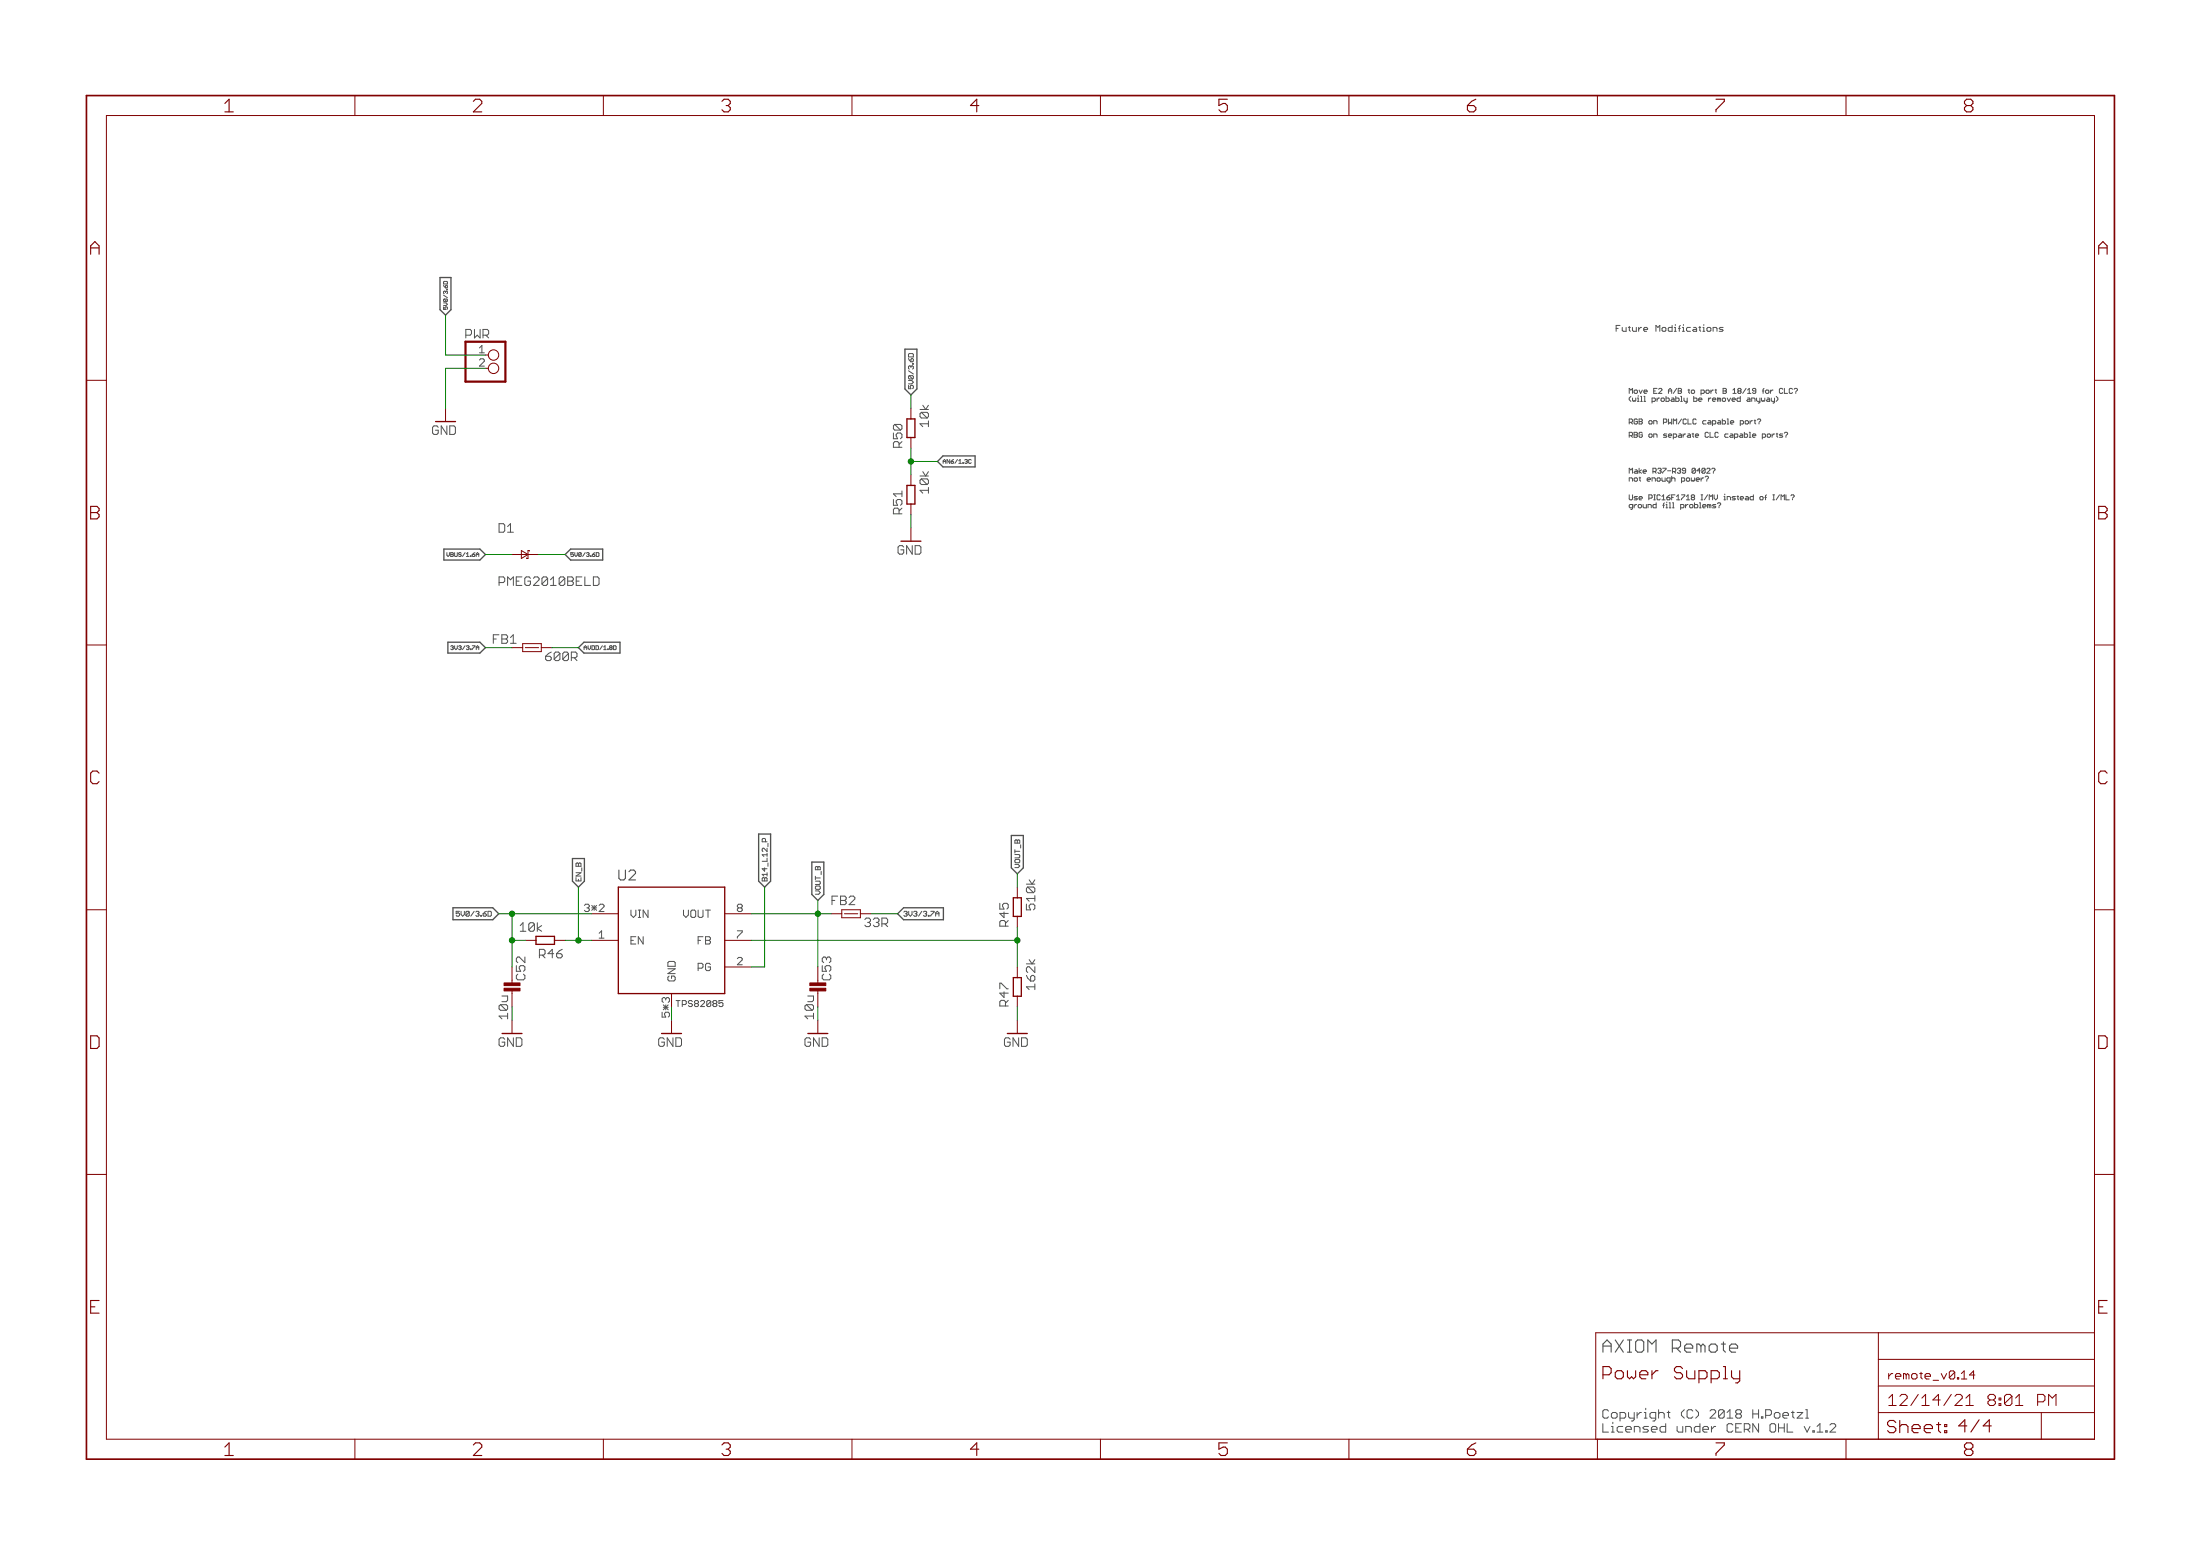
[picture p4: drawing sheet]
<svg xmlns="http://www.w3.org/2000/svg" width="420mm" height="297mm" viewBox="0 0 420 297" stroke-linecap="round" stroke-linejoin="round" font-family="sans-serif">
<g fill="none" stroke="#505050" stroke-width=".19">
<path d="M339.2 75.7l.3 .3v.3l-.3 .3M341.9 74.1h.3l.1 .2M342.3 74.9l-.1 .2h-.3M342.6 74.3l.2-.2h.3l.2 .2-.3 .5M343 74.9v.2M95.3 100h.8l.3 .2v1.1l-.3 .3h-.8zM321.4 89.4h.4M321.4 89.9h.5M325.8 90.9h.3l.2 .2-.3 .4M326 91.7v.2M326.9 89.6l.1-.2h.4l.1 .2-.3 .4M327.2 90.2v.1"/>
<path d="M335 80.3h.3M335.2 80.8l.1 .1M335.6 80.2l.2-.2h.3l.2 .2-.4 .4M335.9 80.8v.1M340 83.2h.3l.2 .1-.2 .2h-.5M340 82.8h.5M340.8 82.7l.1-.2h.3l.2 .2-.3 .5M341.1 83.3v.2M342 94.6l.2-.1h.3l.1 .1-.3 .5M342.3 95.2v.2M95.3 111.2h.8l.3-.3v-.5l-.3-.3h-.8v1.7M96.9 111.8v-1.7l.6 .6 .5-.6v1.7"/>
<path d="M96.9 101.6h1.1M96.9 100.5l.6-.5v1.6M98.6 110.9h.5M99.7 110.1h-1.1v1.7h1.1M101.3 110.4l-.3-.3h-.5l-.3 .3v1.1l.3 .3h.5l.3-.3v-.6h-.5M101.9 110.4l.2-.3h.6l.3 .3v.3l-1.1 1.1h1.1M104.6 110.4l-.3-.3h-.5l-.3 .3v1.1M104.6 110.4v1.1l-.3 .3h-.5l-.3-.3M104.6 110.4l-1.1 1.1M105.1 111.8h1.1M105.1 110.7l.6-.6v1.7M107.9 110.4l-.3-.3h-.6l-.2 .3v1.1"/>
<path d="M107.9 110.4v1.1l-.3 .3h-.6l-.2-.3M107.9 110.4l-1.1 1.1M108.4 110.1h.8l.3 .3v.3l-.3 .2 .3 .3v.3l-.3 .3h-.8zM108.4 110.9h.8M110 110.9h.6M111.1 110.1h-1.1v1.7h1.1M111.7 110.1v1.7h1.1M113.3 110.1h.8l.3 .3v1.1l-.3 .3h-.8zM145.6 160.2l.1-.1 .5 .1M129.1 191h.8M349.8 271.8h.5l.3 .2v.3l-1.1 1.1h1.1"/>
</g>
<g fill="none" stroke="#505050" stroke-width=".25">
<path d="M84 53h2.1v6.1l-1 1.1-1.1-1.1zM172.8 66.7h2.3v7.6l-1.1 1.1-1.2-1.1zM180.1 87h6.1v2.1h-6.1l-1.1-1zM84.8 104.8h6.9l1 1.1-1 1h-6.9zM107.9 105.9l1.1-1.1h6.1v2.1h-6.1zM85.5 122.6h6.2l1 1-1 1.1h-6.2zM110.5 123.6l1-1h6.9v2.1h-6.9zM144.9 159.2h2.3v9l-1.2 1.2-1.1-1.2zM193.1 159.5h2.3v6.2l-1.1 1.1-1.2-1.1zM86.5 173.3h7.6l1.1 1.1-1.1 1.2h-7.6zM109.3 163.9h2.3v4.3l-1.1 1.2-1.2-1.2zM155 164.6h2.3v6.2l-1.1 1.1-1.2-1.1z"/>
<path d="M172.6 173.3h7.6v2.3h-7.6l-1.2-1.2z"/>
</g>
<g fill="none" stroke="#800000" stroke-width=".19">
<path d="M67.8 18.2v3.9M115.2 18.2v3.9M162.7 18.2v3.9M210.2 18.2v3.9M257.6 18.2v3.9M305.1 18.2v3.9M352.6 18.2v3.9M20.3 22.1h379.7v252.6h-379.7zM16.5 72.6h3.8M85.1 77.9v2.6M174 77.9v2.1M400 72.6h3.8"/>
<path d="M174 83.5v2.1M174 90.6v2.1M174 96.2v2.1M97.8 105.9h5.1M99.6 105.1l1.2 .8-1.2 .7zM101.1 105.2v-.1h-.3v1.5h-.2v-.1M174 100.8v2.5M16.5 123.1h3.8M97.8 123.6h2M99.8 122.9h3.6v1.5h-3.6zM100.3 123.6h2.6M103.4 123.6h2"/>
<path d="M400 123.1h3.8M16.5 173.7h3.8M100.3 179.5h2.1M105.9 179.5h2M113 174.4h5.1M113 179.5h5.1M138.4 174.4h5.1M138.4 179.5h5.1M158.7 174.4h2.1M160.8 173.7h3.5v1.5h-3.5zM161.3 174.4h2.5M164.3 174.4h2"/>
<path d="M194.3 169.4v2M194.3 174.9v2.1M400 173.7h3.8M97.8 194.8v2.5M128.2 194.8v2.5M138.4 184.6h5.1M156.2 194.8v2.5M194.3 184.6v2M194.3 190.2v2M194.3 194.8v2.5M16.5 224.2h3.8M400 224.2h3.8"/>
<path d="M358.7 254.4v20.3M358.7 259.5h41.3M400 254.4h-95.2v20.3M67.8 274.7v3.9M115.2 274.7v3.9M162.7 274.7v3.9M210.2 274.7v3.9M257.6 274.7v3.9M305.1 274.7v3.9M352.6 274.7v3.9M358.7 269.7h41.3M358.7 264.6h41.3"/>
<path d="M389.8 269.7v5"/>
<circle cx="94.3" cy="67.8" r=".99"/>
<circle cx="94.3" cy="70.3" r=".99"/>
</g>
<path d="M173.2 80h1.5v3.5h-1.5zM173.2 92.7h1.5v3.5h-1.5zM102.4 178.8h3.5v1.5h-3.5zM118.1 169.4h20.3v20.3h-20.3zM193.5 171.4h1.6v3.5h-1.6zM193.5 186.6h1.6v3.6h-1.6z" fill="none" stroke="#800000" stroke-width=".25"/>
<g fill="#800000" stroke="#800000" stroke-width=".19">
<path d="M154.7 188.7h3v.5h-3z"/>
<path d="M154.7 187.6h3v.6h-3z"/>
<path d="M96.3 188.7h3v.5h-3z"/>
<path d="M96.3 187.6h3v.6h-3z"/>
</g>
<path d="M16.5 18.2h387.3v260.4h-387.3z" fill="none" stroke="#800000" stroke-width=".32"/>
<path d="M88.9 65.2h7.6v7.7h-7.6z" fill="none" stroke="#800000" stroke-width=".42"/>
<g fill="none" stroke="#008000" stroke-width=".19">
<path d="M85.1 60.2v7.6h7.6M92.7 70.3h-7.6v7.6M174 75.4v2.5M174 85.6v5M174 98.3v2.5M174 88.1h5M92.7 105.9h5.1M102.9 105.9h5M92.7 123.6h5.1M105.4 123.6h5.1M95.2 174.4h17.8M97.8 179.5h2.5"/>
<path d="M97.8 174.4v10.2M107.9 179.5h5.1M110.5 169.4v10.1M143.5 174.4h15.2M143.5 179.5h50.8M146 169.4v15.2h-2.5M156.2 171.9v12.7M166.3 174.4h5.1M194.3 166.8v2.6M194.3 177v7.6M128.2 192.2v2.6M194.3 192.2v2.6"/>
</g>
<g fill="#008000" stroke="#008000" stroke-width=".19">
<circle cx="156.2" cy="174.4" r=".51"/>
<circle cx="110.5" cy="179.5" r=".51"/>
<circle cx="194.3" cy="179.5" r=".51"/>
<circle cx="97.8" cy="174.4" r=".51"/>
<circle cx="97.8" cy="179.5" r=".51"/>
<circle cx="174" cy="88.1" r=".51"/>
</g>
<g font-size="3.7" fill="#800000">
<text x="42.9" y="21.4">1</text>
<text x="90.4" y="21.4">2</text>
<text x="137.9" y="21.4">3</text>
<text x="185.3" y="21.4">4</text>
<text x="232.8" y="21.4">5</text>
<text x="280.3" y="21.4">6</text>
<text x="327.7" y="21.4">7</text>
<text x="375.2" y="21.4">8</text>
<text x="17.3" y="48.6">A</text>
<text x="400.8" y="48.6">A</text>
<text x="17.3" y="99.2">B</text>
<text x="400.8" y="99.2">B</text>
<text x="17.3" y="149.7">C</text>
<text x="400.8" y="149.7">C</text>
<text x="17.3" y="200.2">D</text>
<text x="400.8" y="200.2">D</text>
<text x="17.3" y="250.8">E</text>
<text x="400.8" y="250.8">E</text>
<text x="42.9" y="277.9">1</text>
<text x="90.4" y="277.9">2</text>
<text x="137.9" y="277.9">3</text>
<text x="185.3" y="277.9">4</text>
<text x="232.8" y="277.9">5</text>
<text x="280.3" y="277.9">6</text>
<text x="327.7" y="277.9">7</text>
<text x="375.2" y="277.9">8</text>
</g>
<text font-size="3.6" fill="#505050" x="306" y="258.2">AXIOM Remote</text>
<g font-size="3.6" fill="#800000">
<text x="306" y="263.3">Power Sup</text>
<text x="325.5" y="263.3">p</text>
<text x="327.6" y="263.3">ly</text>
<text x="360.4" y="273.6">Sheet: 4/4</text>
</g>
<g font-size="3.2" fill="#800000">
<text x="360.6" y="268.4">12/14/21</text>
<text x="378.2" y="268.4">8:01 PM</text>
</g>
<text font-size="2.9" fill="#505050" x="118.1" y="168.1">U2</text>
<g font-size="2.5" fill="#505050">
<text x="88.9" y="64.6">PWR</text>
<text x="177.4" y="81.4" transform="rotate(-90 177.4 81.4)">10k</text>
<text x="172.3" y="85.3" transform="rotate(-90 172.3 85.3)">R50</text>
<text x="177.4" y="94.1" transform="rotate(-90 177.4 94.1)">10k</text>
<text x="172.3" y="98" transform="rotate(-90 172.3 98)">R51</text>
<text x="94.5" y="122.9">FB1</text>
<text x="104.1" y="126.2">600R</text>
<text x="159" y="172.8">FB2</text>
<text x="197.7" y="173.6" transform="rotate(-90 197.7 173.6)">510k</text>
<text x="99.3" y="177.9">10k</text>
<text x="165.1" y="177">33R</text>
<text x="192.6" y="176.7" transform="rotate(-90 192.6 176.7)">R45</text>
<text x="103.2" y="182.9">R46</text>
<text x="192.6" y="191.9" transform="rotate(-90 192.6 191.9)">R47</text>
<text x="197.7" y="188.9" transform="rotate(-90 197.7 188.9)">162k</text>
<text x="306" y="270.8">Copyright (C) 2018 H.Poetzl</text>
<text x="306" y="273.5">Licensed under CERN OHL v.1.2</text>
</g>
<g font-size="2.5" fill="#800000">
<text x="82.5" y="83">GND</text>
<text x="171.4" y="105.9">GND</text>
<text x="100.3" y="187.1" transform="rotate(-90 100.3 187.1)">C52</text>
<text x="158.7" y="187.1" transform="rotate(-90 158.7 187.1)">C53</text>
<text x="95.2" y="199.8">GND</text>
<text x="125.7" y="199.8">GND</text>
<text x="153.7" y="199.8">GND</text>
<text x="191.7" y="199.8">GND</text>
</g>
<g font-size="2.5" fill="#008000">
<text x="97" y="194.2" transform="rotate(-90 97 194.2)">10u</text>
<text x="155.4" y="194.2" transform="rotate(-90 155.4 194.2)">10u</text>
</g>
<text font-size="2.3" fill="#800000" x="360.6" y="263.3">remote_v0.14</text>
<g font-size="2.1" fill="#800000">
<text x="91.6" y="67.4">1</text>
<text x="91.6" y="70">2</text>
<text x="127.9" y="193.9" transform="rotate(-90 127.9 193.9)">5*3</text>
</g>
<g font-size="2.1" fill="#505050">
<text x="111.9" y="174.1">3*2</text>
<text x="114.5" y="179.2">1</text>
<text x="120.4" y="175.2">VIN</text>
<text x="130.9" y="175.2">VOUT</text>
<text x="140.8" y="174.1">8</text>
<text x="140.8" y="179.2">7</text>
<text x="120.4" y="180.3">EN</text>
<text x="133.5" y="185.4">PG</text>
<text x="133.5" y="180.3">FB</text>
<text x="140.8" y="184.2">2</text>
<text x="129" y="187.3" transform="rotate(-90 129 187.3)">GND</text>
</g>
<g font-size="1.8" fill="#505050">
<text x="308.6" y="63.3">Future Modifications</text>
<text x="129.8" y="192.2">TPS82085</text>
</g>
<g font-size="1.4" fill="#505050">
<text x="174.5" y="74.2" transform="rotate(-90 174.5 74.2)">5V0/3.6D</text>
<text x="311.1" y="75.1">Move E2 A/B to port B 18/19 for CLC?</text>
<text x="311.1" y="76.7">(will probably be removed anyway)</text>
<text x="311.1" y="81">RGB on PWM/CLC capable port?</text>
<text x="311.1" y="83.5">RBG on separate CLC capable ports?</text>
<text x="311.1" y="90.4">Make R37-R39</text>
<text x="311.1" y="91.9">not enough power?</text>
<text x="311.1" y="95.5">Use PIC16F1718 I/MV instead of I/ML?</text>
<text x="322.1" y="90.4">0402?</text>
<text x="311.1" y="97">ground fill problems?</text>
<text x="194.8" y="165.7" transform="rotate(-90 194.8 165.7)">VOUT_B</text>
<text x="111" y="168.2" transform="rotate(-90 111 168.2)">EN_B</text>
<text x="146.5" y="168.2" transform="rotate(-90 146.5 168.2)">B14_L12_P</text>
<text x="156.7" y="170.7" transform="rotate(-90 156.7 170.7)">VOUT_B</text>
<text x="87.3" y="174.9">5V0/3.6D</text>
<text x="172.6" y="174.9">3V3/3.7A</text>
</g>
<g font-size="1.1" fill="#505050">
<text x="85.5" y="59.1" transform="rotate(-90 85.5 59.1)">5V0/3.6D</text>
<text x="180.1" y="88.5">AN6/1.3C</text>
<text x="85.4" y="106.3">VBUS/1.6A</text>
<text x="109" y="106.3">5V0/3.6D</text>
<text x="86.1" y="124">3V3/3.7A</text>
<text x="111.5" y="124">AVDD/1.8D</text>
</g>
</svg>
